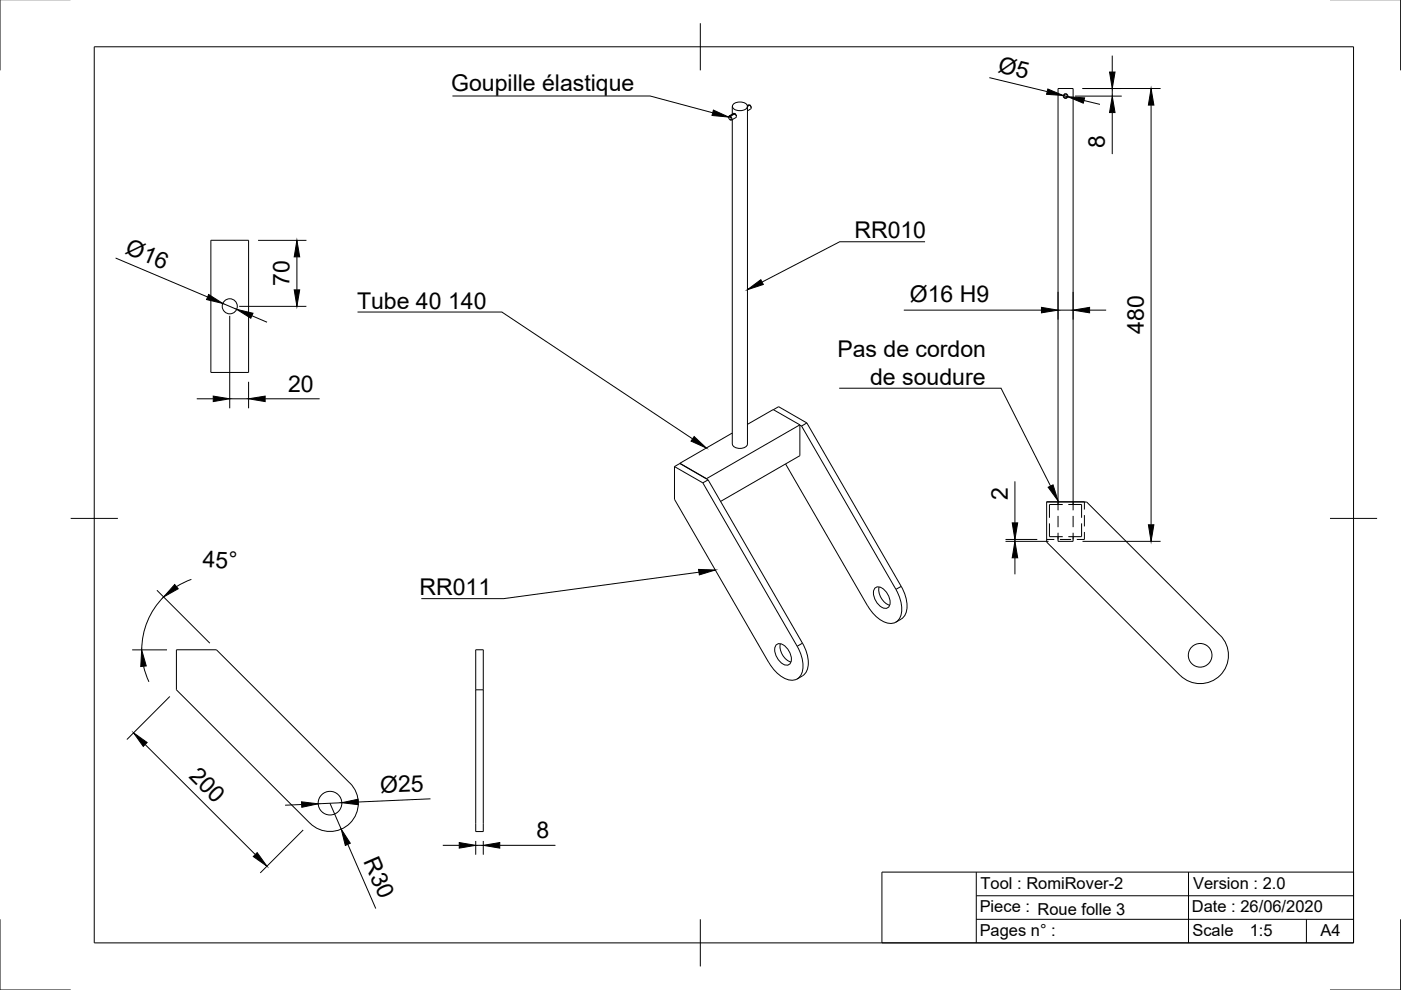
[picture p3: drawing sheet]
<svg xmlns="http://www.w3.org/2000/svg" width="297mm" height="210mm" viewBox="0 0 297 210" stroke-linecap="round" stroke-linejoin="round" font-family="sans-serif">
<!-- layer: Visible -->
<g fill="none" stroke="#000" stroke-width=".21">
<path d="M225.8 19.9h.2M225.8 19.9a.47 .47 0 0 0 .1 .8 .51 .51 0 0 0 .1-.8M226 19.9a.5 .5 0 0 1 .3 .7 .5 .5 0 0 1-.8 0 .5 .5 0 0 1 .4-.7M154.5 24.8v.1M154.6 24.6l.9-.6 .6 .4v.4l-1 .7M154.7 24.7a.3 .3 0 0 0-.1 .5 .3 .3 0 0 0 .4 0l-.2-.4M154.8 24.6l-.3 .1v.1M154.9 24.7l-.1 .1M154.9 24.7h-.2M154.9 24.6l.3 .7-.2 .2-.3-.1M155.3 22.6v1.6M155.3 25.4v68.8"/>
<path d="M155.4 22.1a2.08 2.08 0 0 1 3.1 .3 1.38 1.38 0 0 1-1.9 1.1 1.22 1.22 0 0 1-1.3-1.1zM155.7 24.1l-1 .6M155.8 24.1l-.9 .6M158.9 22.3h.1M158.9 22.3l-.4 .2M158.9 22.2l-.5 .2M158.9 22.3l.3 .2 .1 .4M158.9 22.3l-.4 .3v71.6M158.9 22.3l.4 .7-.8 .5M44.7 50.9h8v28.1h-8zM143 98.9l6 3.5M143 98.9v7l20 34.6"/>
<path d="M155.3 91.8l-12.3 7.1M155.3 94.2a1.92 1.92 0 0 0 3.1 .2l.1-.2M158.5 90l5.4-3.2 5.7 3.3M164 86.9l1.1-.7 6 3.5M166.6 98.4l17.3 30.1M169.6 90.1v6.5l-16.8 9.7M169.6 90.1l-19.8 11.4M169.6 90.1l.3 .2M169.9 90.3l20 34.7a7 7 0 0 1 .9 6 2.41 2.41 0 0 1-3.5 .8 8.1 8.1 0 0 1-3.3-3.4M171.1 89.7l-1.2 .6M171.1 89.7l20 34.6M149 102.4l20 34.6a7 7 0 0 1 .9 6 2.41 2.41 0 0 1-3.5 .8 8.1 8.1 0 0 1-3.4-3.3"/>
<path d="M149.8 101.5l-5.7-3.3 6 3.5M149.8 101.5h.1M150.1 101.7l20 34.7a7.1 7.1 0 0 1 1 5.8l-1 1.1M150.1 101.7l-1.1 .7M221.9 106.4h8.5l28.3 28.3M224.3 106.4v-87.6h3.2v87.6M229.9 106.4h-8v8.5l28.3 28.3M37.4 137.8h8.5l28.3 28.2a6 6 0 0 1 0 8.5 6 6 0 0 1-8.5 0l-28.3-28.2zM100.9 137.8h1.6v38.5h-1.6zM164.5 136.8a1.26 1.26 0 0 1 2 .2 3.3 3.3 0 0 1 1.1 3.7 1.26 1.26 0 0 1-2.1-.2 3.3 3.3 0 0 1-1-3.7zM165.5 136.5a3.5 3.5 0 0 0 2.2 3.9M185.4 124.8a1.26 1.26 0 0 1 2 .2 3.3 3.3 0 0 1 1.1 3.6 1.26 1.26 0 0 1-2-.2 3.3 3.3 0 0 1-1.1-3.6z"/>
<path d="M186.4 124.4a3.5 3.5 0 0 0 2.2 3.9M191.1 124.3a7.1 7.1 0 0 1 .9 5.9l-.9 1.1M191.1 131.3l-1.2 .6M258.7 134.7a6 6 0 0 1 0 8.5 6 6 0 0 1-8.5 0M100.9 146.3h1.6M170.1 143.3l-1.1 .7"/>
<circle cx="48.7" cy="64.9" r="1.6"/>
<circle cx="254.5" cy="138.9" r="2.51"/>
<circle cx="70" cy="170.3" r="2.51"/>
</g>
<!-- layer: Hidden -->
<g fill="none" stroke="#000" stroke-width=".21">
<path d="M221.9 114.4h1.6M222.5 111v2.8h2.8M224.3 113v1.8h3.2v-1.8M224.3 106.4v1.8M224.3 109.4v2.4M224.7 114.4h2.4M225.3 107h-2.8v2.8M226.5 107h2.8v2.8M227.5 106.4v1.8M227.5 109.4v2.4M229.3 111v2.8h-2.8M229.9 106.4v1.6"/>
<path d="M229.9 109.2v2.4M229.9 112.8v1.6h-1.6"/>
</g>
<!-- layer: Visible Narrow -->
<path d="M170.1 136.4l-1.1 .6M191.1 124.3l-1.2 .7" fill="none" stroke="#000" stroke-width=".21"/>
<!-- layer: Border -->
<path d="M0 -.1v15M297 -.1v15M20 9.9h267v190h-267zM148.5 4.9v10M15 109.9h10M282 109.9h10M0 194.9v15h15M148.5 194.9v10M297 194.9v15h-15" fill="none" stroke="#000" stroke-width=".21"/>
<!-- layer: TitleBlock -->
<path d="M187 184.9h100v15h-100zM207 194.9h80M207 189.9h80M207 184.9v15M252 184.9v15M277 194.9v5" fill="none" stroke="#000" stroke-width=".21"/>
<!-- layer: Annotations -->
<path d="M151.3 23.3l3.2 1.5-3.5-.3zM158.5 61.4l2.8-2.1 .5 1zM147.2 92.6l2.6 2.4-3.3-1.5zM222.2 103.3l1.1-.5 1 3.4zM148.1 120.7l3.6 .2-3.4 1z" fill="#000" stroke="#000" stroke-width=".21"/>
<path d="M95.9 20.4h41.9l13.3 3.5M196.1 51.3h-18.1l-16.4 8.5M75.8 66.2h30.6l40.4 26.8M177.9 82.3h34.3l10.5 20.8M148.2 121.3l-41.4 5.6h-17.5" fill="none" stroke="#000" stroke-width=".21"/>
<!-- layer: Dimensions -->
<g fill="none" stroke="#000" stroke-width=".21">
<path d="M209.8 16.5l12.2 2.9M229.5 18.8h16.6M235.8 11.8v3.5M235.8 18.8v1.6M225.4 20.2l1 .3M227.9 20.4h9.9M229.8 21.3l3.4 .8M235.8 23.9v8.8M244.1 22.3v89M24.5 54.7l19.5 8.3M54.7 51h10.3M62.9 54.5v7"/>
<path d="M47.2 64.3l3 1.3M48.7 67v19.6M50.7 65h14.3M53.4 66.9l3.2 1.4M191.6 65.8h29.2M224.3 61.9v5.8M224.3 65.8h3.2M227.5 61.9v5.8M231 65.8h3.5M41.7 84.6h3.5M48.7 84.6h4M52.7 81v5.6"/>
<path d="M56.2 84.6h11.6M213.2 114.8h9.1M213.2 114.4h6.7M215.2 102.1v8.8M215.2 114.4v.4M215.2 118.3v3.5M229.5 114.8h16.6M28 137.8h7.4M33.3 125.2l11.2 11.2M34.7 126.6a15.9 15.9 0 0 0-4.6 11.2M40.6 122.8l-3.2 1.6M30.4 141.3l1.2 3.3"/>
<path d="M30.8 157.9l23.3 23.3M36 147.7l-9.1 9.1M63.9 170.6l-3.4 .1M64.3 176l-9.1 9.1M70 170.3l2.3 5.5M72.5 170.2l-5 .2M73.7 179l6 13.6M91.3 169.4l-15.4 .6M93.9 179.2h3.5M100.9 178.3v2.9M100.9 179.2h1.6M102.5 178.3v2.9"/>
<path d="M106 179.2h11.8"/>
</g>
<g fill="#000" stroke="#000" stroke-width=".21">
<path d="M222.2 18.9l3.2 1.3-3.5-.2zM235.2 15.3h1.2l-.6 3.5zM226.4 20.5l3.6 .3-.3 1.1zM235.8 20.4l.6 3.5h-1.2zM244.1 18.8l.5 3.5h-1.1zM62.9 51l.6 3.5h-1.1zM44.2 62.4l3 1.9-3.4-.8zM50.2 65.6l3.4 .8-.4 1.1zM62.4 61.5h1.1l-.6 3.5zM220.8 65.2l3.5 .6-3.5 .5zM227.5 65.8l3.5-.6v1.1zM45.2 84l3.5 .6-3.5 .5z"/>
<path d="M52.7 84.6l3.5-.6v1.1zM215.2 114.8l.6 3.5h-1.2zM214.6 110.9h1.2l-.6 3.5zM243.5 111.3h1.1l-.5 3.5zM37 123.9l.8 .9-3.1 1.8zM30 137.8l1 3.4-1.2 .1zM28.3 155.4l2.9 2-.8 .9zM63.9 170l3.6 .4-3.5 .8zM72.3 175.8l2 3-1.1 .5zM72.5 170.2l3.4-.7 .1 1.1zM97.4 178.6l3.5 .6-3.5 .6zM102.5 179.2l3.5-.6v1.2z"/>
<path d="M53.7 181.6l.8-.8 2.1 2.9z"/>
</g>
<g font-size="4.9">
<text x="211.4" y="15.2" transform="rotate(13 211.4 15.2)">Ø5</text>
<text x="95.7" y="19.4">Goupille élastique</text>
<text x="234.3" y="31.4" transform="rotate(-90 234.3 31.4)">8</text>
<text x="26.4" y="53.7" transform="rotate(23 26.4 53.7)">Ø16</text>
<text x="181.1" y="50.6">RR010</text>
<text x="61.4" y="60.7" transform="rotate(-90 61.4 60.7)">70</text>
<text x="75.7" y="65.5">Tube 40 140</text>
<text x="192.9" y="64.1">Ø16 H9</text>
<text x="242.5" y="70.8" transform="rotate(-90 242.5 70.8)">480</text>
<text x="177.5" y="75.8">Pas de cordon</text>
<text x="61.1" y="83">20</text>
<text x="184.5" y="81.6">de soudure</text>
<text x="213.7" y="106" transform="rotate(-90 213.7 106)">2</text>
<text x="42.9" y="120.2" transform="rotate(2 42.9 120.2)">45°</text>
<text x="88.9" y="126.2">RR011</text>
<text x="39.9" y="164.7" transform="rotate(45 39.9 164.7)">200</text>
<text x="80.7" y="168.2" transform="rotate(-2 80.7 168.2)">Ø25</text>
<text x="113.7" y="177.7">8</text>
<text x="77" y="182.6" transform="rotate(66 77 182.6)">R30</text>
</g>
<g font-size="3.5">
<text x="207.9" y="188.4">Tool : RomiRover-2</text>
<text x="253" y="188.4">Version : 2.0</text>
<text x="207.7" y="193.4">Piece : Roue folle 3</text>
<text x="252.7" y="193.5">Date : 26/06/2020</text>
<text x="207.7" y="198.4">Pages n° :</text>
<text x="252.8" y="198.5">Scale</text>
<text x="265" y="198.5">1:5</text>
<text x="280" y="198.4">A4</text>
</g>
</svg>
